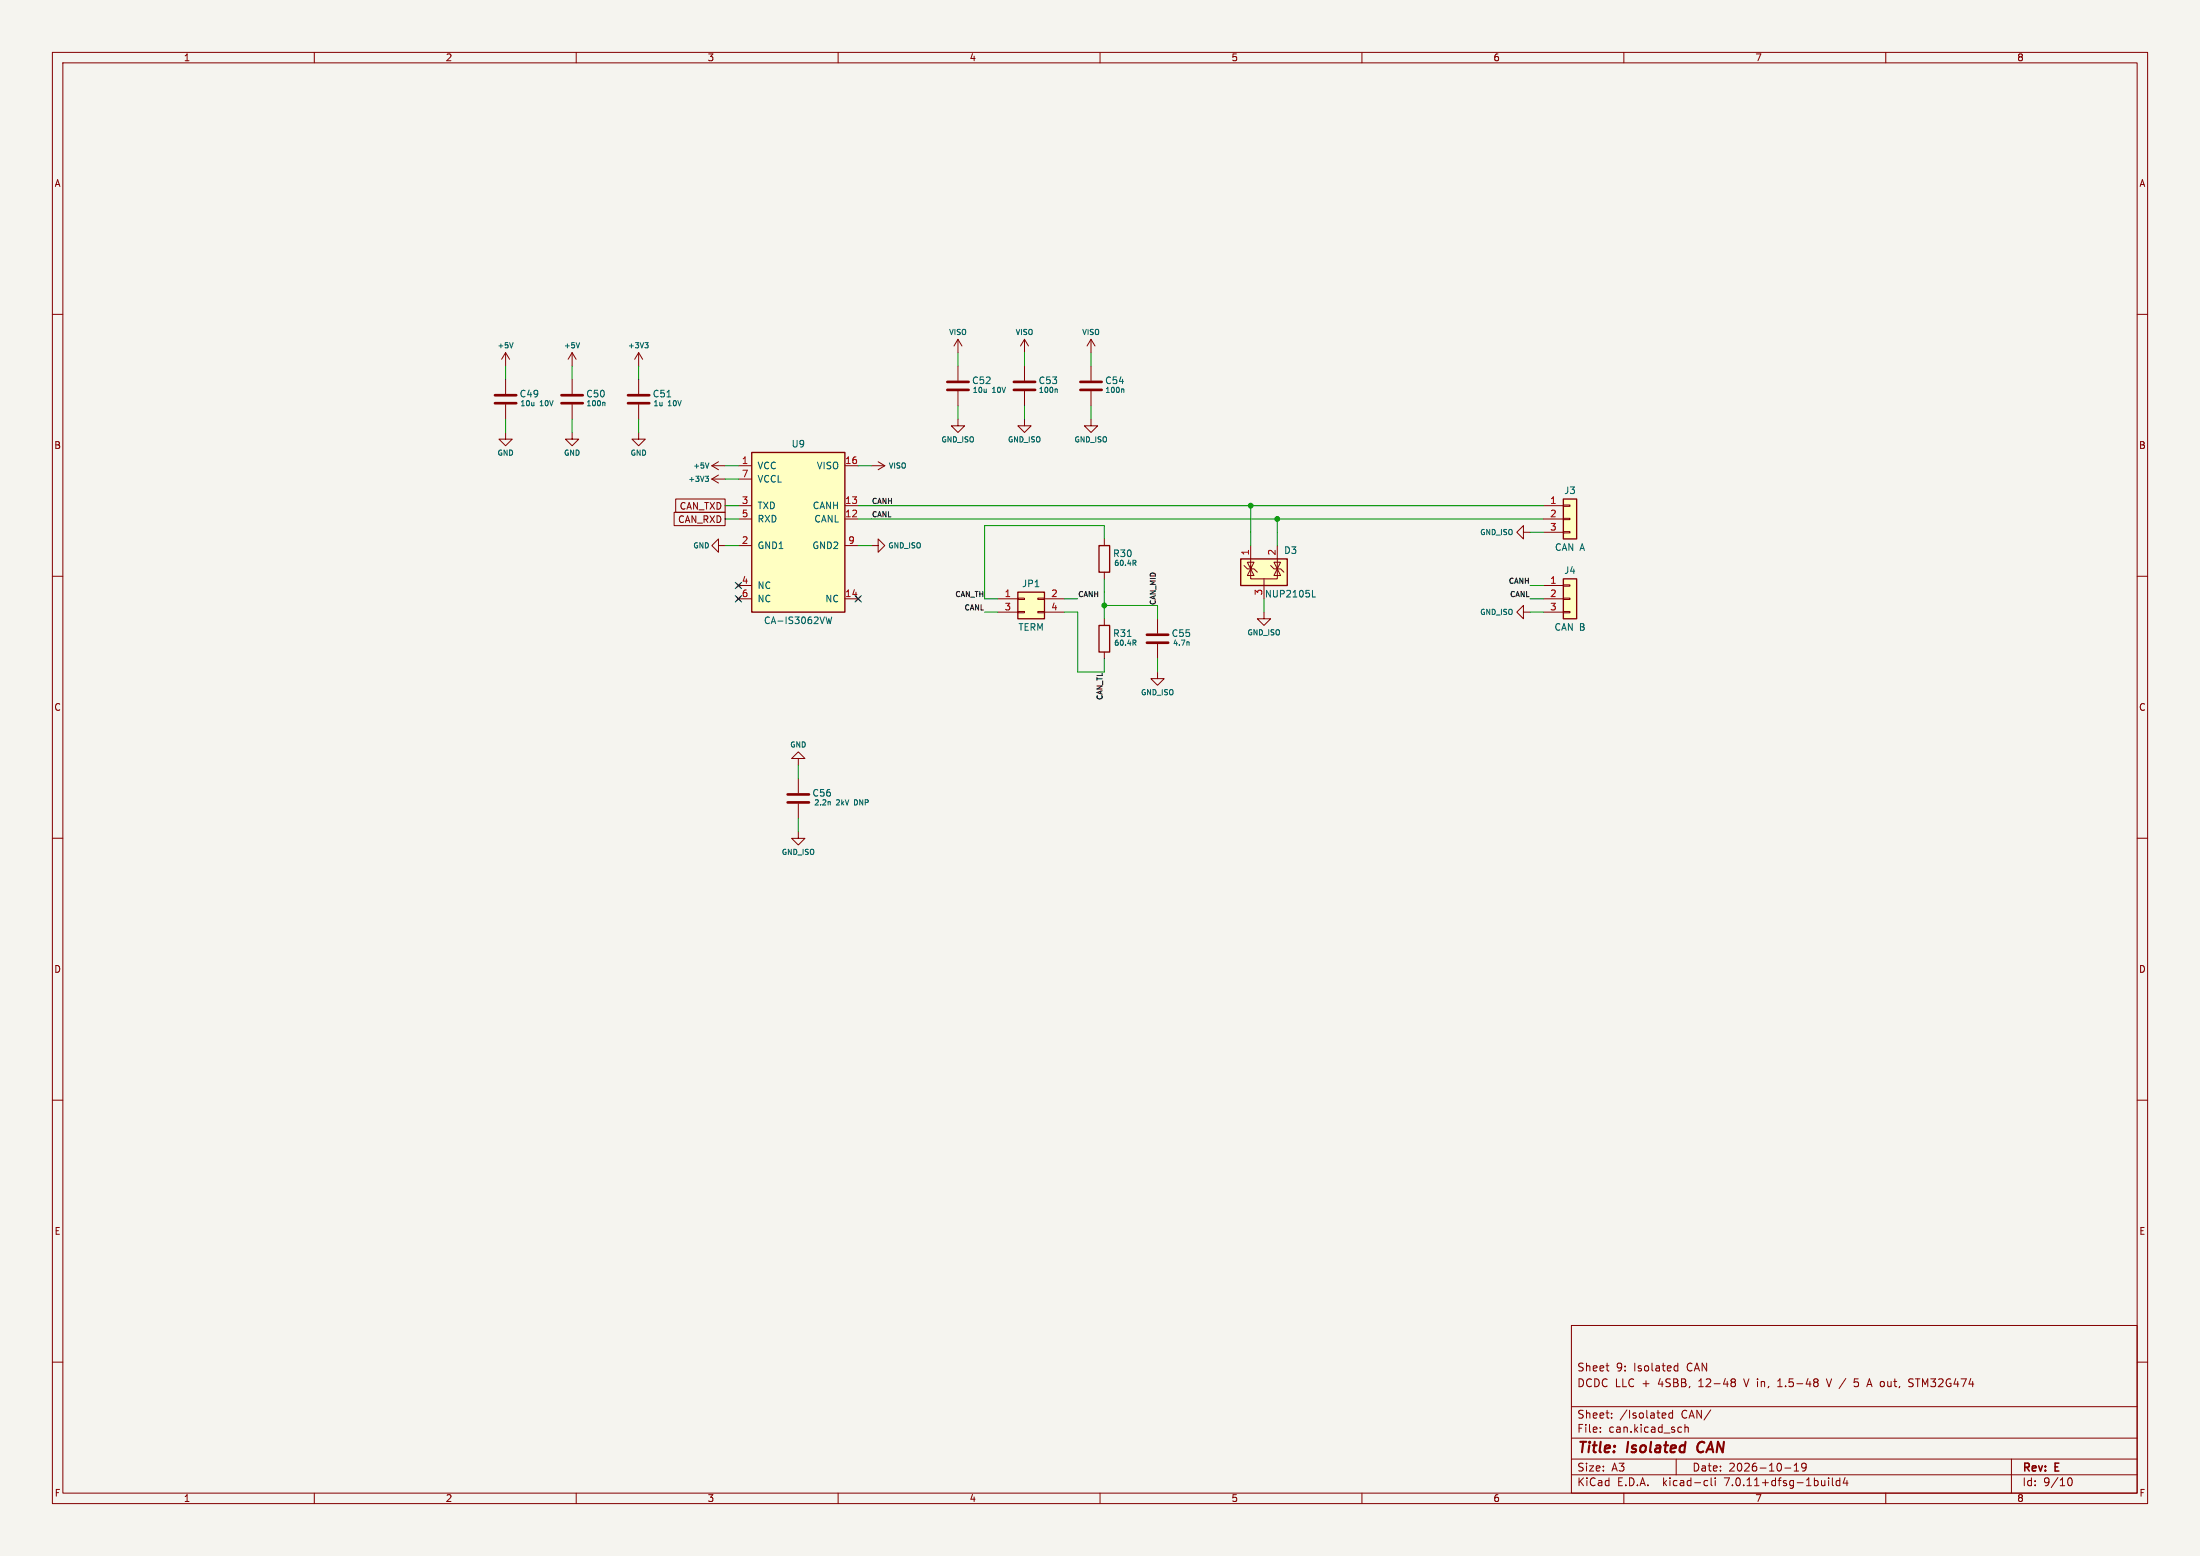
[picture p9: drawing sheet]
(kicad_sch (version 20211123) (generator eeschema)

 (paper "A3")

 (title_block
  (title "Isolated CAN")
  (date "2026-10-19")
  (rev "E")
  (comment 1 "DCDC LLC + 4SBB, 12-48 V in, 1.5-48 V / 5 A out, STM32G474")
  (comment 2 "Sheet 9: Isolated CAN"))

 (lib_symbols
  (symbol "custom:CA-IS3062VW" (pin_names (offset 1.016)) (in_bom yes) (on_board yes)
   (property "Reference" "U" (id 0) (at 0 17.78 0) (effects (font (size 1.27 1.27))))
   (property "Value" "CA-IS3062VW" (id 1) (at 0 -17.78 0) (effects (font (size 1.27 1.27))))
   (property "Footprint" "Package_SO:SOIC-16W_7.5x10.3mm_P1.27mm" (id 2) (at 0 0 0) (effects (font (size 1.27 1.27)) hide))
   (property "Datasheet" "" (id 3) (at 0 0 0) (effects (font (size 1.27 1.27)) hide))
   (property "Description" "Isolated CAN transceiver with integrated isolated power, 5 kVrms" (id 4) (at 0 0 0) (effects (font (size 1.27 1.27)) hide))
   (symbol "CA-IS3062VW_0_1"
    (rectangle (start -8.89 15.24) (end 8.89 -15.24) (stroke (width 0.254) (type default)) (fill (type background))))
   (symbol "CA-IS3062VW_1_1"
    (pin power_in line (at -11.43 12.7 0) (length 2.54) (name "VCC") (number "1"))
    (pin power_in line (at -11.43 10.16 0) (length 2.54) (name "VCCL") (number "7"))
    (pin input line (at -11.43 5.08 0) (length 2.54) (name "TXD") (number "3"))
    (pin output line (at -11.43 2.54 0) (length 2.54) (name "RXD") (number "5"))
    (pin power_in line (at -11.43 -2.54 0) (length 2.54) (name "GND1") (number "2"))
    (pin passive line (at -11.43 -2.54 0) (length 2.54) hide (name "GND1") (number "8"))
    (pin no_connect line (at -11.43 -10.16 0) (length 2.54) (name "NC") (number "4"))
    (pin no_connect line (at -11.43 -12.7 0) (length 2.54) (name "NC") (number "6"))
    (pin power_out line (at 11.43 12.7 180) (length 2.54) (name "VISO") (number "16"))
    (pin passive line (at 11.43 12.7 180) (length 2.54) hide (name "VISO") (number "11"))
    (pin bidirectional line (at 11.43 5.08 180) (length 2.54) (name "CANH") (number "13"))
    (pin bidirectional line (at 11.43 2.54 180) (length 2.54) (name "CANL") (number "12"))
    (pin power_out line (at 11.43 -2.54 180) (length 2.54) (name "GND2") (number "9"))
    (pin passive line (at 11.43 -2.54 180) (length 2.54) hide (name "GND2") (number "10"))
    (pin passive line (at 11.43 -2.54 180) (length 2.54) hide (name "GND2") (number "15"))
    (pin no_connect line (at 11.43 -12.7 180) (length 2.54) (name "NC") (number "14"))))

  (symbol "Device:C" (pin_numbers hide) (pin_names (offset 0.254)) (in_bom yes) (on_board yes)
   (property "Reference" "C" (at 0.635 2.54 0) (effects (font (size 1.27 1.27)) (justify left)))
   (property "Value" "C" (at 0.635 -2.54 0) (effects (font (size 1.27 1.27)) (justify left)))
   (property "Footprint" "" (at 0.9652 -3.81 0) (effects (font (size 1.27 1.27)) hide))
   (property "Datasheet" "~" (at 0 0 0) (effects (font (size 1.27 1.27)) hide))
   (symbol "C_0_1"
    (polyline (pts (xy -2.032 -0.762) (xy 2.032 -0.762)) (stroke (width 0.508) (type default)) (fill (type none)))
    (polyline (pts (xy -2.032 0.762) (xy 2.032 0.762)) (stroke (width 0.508) (type default)) (fill (type none))))
   (symbol "C_1_1"
    (pin passive line (at 0 3.81 270) (length 2.794) (name "~" (effects (font (size 1.27 1.27)))) (number "1" (effects (font (size 1.27 1.27)))))
    (pin passive line (at 0 -3.81 90) (length 2.794) (name "~" (effects (font (size 1.27 1.27)))) (number "2" (effects (font (size 1.27 1.27)))))))

  (symbol "Device:R" (pin_numbers hide) (pin_names (offset 0)) (in_bom yes) (on_board yes)
   (property "Reference" "R" (at 2.032 0 90) (effects (font (size 1.27 1.27))))
   (property "Value" "R" (at 0 0 90) (effects (font (size 1.27 1.27))))
   (property "Footprint" "" (at -1.778 0 90) (effects (font (size 1.27 1.27)) hide))
   (property "Datasheet" "~" (at 0 0 0) (effects (font (size 1.27 1.27)) hide))
   (symbol "R_0_1"
    (rectangle (start -1.016 -2.54) (end 1.016 2.54) (stroke (width 0.254) (type default)) (fill (type none))))
   (symbol "R_1_1"
    (pin passive line (at 0 3.81 270) (length 1.27) (name "~" (effects (font (size 1.27 1.27)))) (number "1" (effects (font (size 1.27 1.27)))))
    (pin passive line (at 0 -3.81 90) (length 1.27) (name "~" (effects (font (size 1.27 1.27)))) (number "2" (effects (font (size 1.27 1.27)))))))

  (symbol "Connector_Generic:Conn_02x02_Odd_Even" (pin_names (offset 1.016) hide) (in_bom yes) (on_board yes)
   (property "Reference" "J" (at 1.27 2.54 0) (effects (font (size 1.27 1.27))))
   (property "Value" "Conn_02x02_Odd_Even" (at 1.27 -5.08 0) (effects (font (size 1.27 1.27))))
   (property "Footprint" "" (at 0 0 0) (effects (font (size 1.27 1.27)) hide))
   (property "Datasheet" "~" (at 0 0 0) (effects (font (size 1.27 1.27)) hide))
   (symbol "Conn_02x02_Odd_Even_1_1"
    (rectangle (start -1.27 -2.413) (end 0 -2.667) (stroke (width 0.1524) (type default)) (fill (type none)))
    (rectangle (start -1.27 0.127) (end 0 -0.127) (stroke (width 0.1524) (type default)) (fill (type none)))
    (rectangle (start -1.27 1.27) (end 3.81 -3.81) (stroke (width 0.254) (type default)) (fill (type background)))
    (rectangle (start 3.81 -2.413) (end 2.54 -2.667) (stroke (width 0.1524) (type default)) (fill (type none)))
    (rectangle (start 3.81 0.127) (end 2.54 -0.127) (stroke (width 0.1524) (type default)) (fill (type none)))
    (pin passive line (at -5.08 0 0) (length 3.81) (name "Pin_1" (effects (font (size 1.27 1.27)))) (number "1" (effects (font (size 1.27 1.27)))))
    (pin passive line (at 7.62 0 180) (length 3.81) (name "Pin_2" (effects (font (size 1.27 1.27)))) (number "2" (effects (font (size 1.27 1.27)))))
    (pin passive line (at -5.08 -2.54 0) (length 3.81) (name "Pin_3" (effects (font (size 1.27 1.27)))) (number "3" (effects (font (size 1.27 1.27)))))
    (pin passive line (at 7.62 -2.54 180) (length 3.81) (name "Pin_4" (effects (font (size 1.27 1.27)))) (number "4" (effects (font (size 1.27 1.27)))))))

  (symbol "Power_Protection:NUP2105L" (pin_names hide) (in_bom yes) (on_board yes)
   (property "Reference" "D" (at 5.715 2.54 0) (effects (font (size 1.27 1.27)) (justify left)))
   (property "Value" "NUP2105L" (at 5.715 0.635 0) (effects (font (size 1.27 1.27)) (justify left)))
   (property "Footprint" "Package_TO_SOT_SMD:SOT-23" (at 5.715 -1.27 0) (effects (font (size 1.27 1.27)) (justify left) hide))
   (property "Datasheet" "http://www.onsemi.com/pub_link/Collateral/NUP2105L-D.PDF" (at 3.175 3.175 0) (effects (font (size 1.27 1.27)) hide))
   (symbol "NUP2105L_0_0"
    (pin passive line (at 0 -5.08 90) (length 2.54) (name "A" (effects (font (size 1.27 1.27)))) (number "3" (effects (font (size 1.27 1.27))))))
   (symbol "NUP2105L_0_1"
    (rectangle (start -4.445 2.54) (end 4.445 -2.54) (stroke (width 0.254) (type default)) (fill (type background)))
    (polyline (pts (xy -2.54 2.54) (xy -2.54 0.635)) (stroke (width 0) (type default)) (fill (type none)))
    (polyline (pts (xy 0 -1.27) (xy 0 -2.54)) (stroke (width 0) (type default)) (fill (type none)))
    (polyline (pts (xy 2.54 2.54) (xy 2.54 0.635)) (stroke (width 0) (type default)) (fill (type none)))
    (polyline (pts (xy -3.81 1.27) (xy -3.175 0.635) (xy -1.905 0.635) (xy -1.27 0)) (stroke (width 0) (type default)) (fill (type none)))
    (polyline (pts (xy -2.54 0.635) (xy -2.54 -1.27) (xy 2.54 -1.27) (xy 2.54 0.635)) (stroke (width 0) (type default)) (fill (type none)))
    (polyline (pts (xy -2.54 0.635) (xy -1.905 -0.635) (xy -3.175 -0.635) (xy -2.54 0.635)) (stroke (width 0) (type default)) (fill (type none)))
    (polyline (pts (xy 2.54 0.635) (xy 1.905 -0.635) (xy 3.175 -0.635) (xy 2.54 0.635)) (stroke (width 0) (type default)) (fill (type none)))
    (polyline (pts (xy 2.54 0.635) (xy 3.175 1.905) (xy 1.905 1.905) (xy 2.54 0.635)) (stroke (width 0) (type default)) (fill (type none)))
    (polyline (pts (xy -2.54 0.635) (xy -3.175 1.905) (xy -1.905 1.905) (xy -2.54 0.635) (xy -2.54 1.27)) (stroke (width 0) (type default)) (fill (type none)))
    (polyline (pts (xy 1.27 1.27) (xy 1.905 0.635) (xy 2.54 0.635) (xy 3.175 0.635) (xy 3.81 0)) (stroke (width 0) (type default)) (fill (type none))))
   (symbol "NUP2105L_1_1"
    (pin passive line (at -2.54 5.08 270) (length 2.54) (name "K" (effects (font (size 1.27 1.27)))) (number "1" (effects (font (size 1.27 1.27)))))
    (pin passive line (at 2.54 5.08 270) (length 2.54) (name "K" (effects (font (size 1.27 1.27)))) (number "2" (effects (font (size 1.27 1.27)))))))

  (symbol "Connector_Generic:Conn_01x03" (pin_names (offset 1.016) hide) (in_bom yes) (on_board yes)
   (property "Reference" "J" (at 0 5.08 0) (effects (font (size 1.27 1.27))))
   (property "Value" "Conn_01x03" (at 0 -5.08 0) (effects (font (size 1.27 1.27))))
   (property "Footprint" "" (at 0 0 0) (effects (font (size 1.27 1.27)) hide))
   (property "Datasheet" "~" (at 0 0 0) (effects (font (size 1.27 1.27)) hide))
   (symbol "Conn_01x03_1_1"
    (rectangle (start -1.27 -2.413) (end 0 -2.667) (stroke (width 0.1524) (type default)) (fill (type none)))
    (rectangle (start -1.27 0.127) (end 0 -0.127) (stroke (width 0.1524) (type default)) (fill (type none)))
    (rectangle (start -1.27 2.667) (end 0 2.413) (stroke (width 0.1524) (type default)) (fill (type none)))
    (rectangle (start -1.27 3.81) (end 1.27 -3.81) (stroke (width 0.254) (type default)) (fill (type background)))
    (pin passive line (at -5.08 2.54 0) (length 3.81) (name "Pin_1" (effects (font (size 1.27 1.27)))) (number "1" (effects (font (size 1.27 1.27)))))
    (pin passive line (at -5.08 0 0) (length 3.81) (name "Pin_2" (effects (font (size 1.27 1.27)))) (number "2" (effects (font (size 1.27 1.27)))))
    (pin passive line (at -5.08 -2.54 0) (length 3.81) (name "Pin_3" (effects (font (size 1.27 1.27)))) (number "3" (effects (font (size 1.27 1.27)))))))

  (symbol "pwr:+5V" (power) (pin_names (offset 0)) (in_bom yes) (on_board yes)
   (property "Reference" "#PWR" (at 0 -3.81 0) (effects (font (size 1.27 1.27)) hide))
   (property "Value" "+5V" (at 0 3.556 0) (effects (font (size 1.27 1.27))))
   (property "Footprint" "" (at 0 0 0) (effects (font (size 1.27 1.27)) hide))
   (property "Datasheet" "" (at 0 0 0) (effects (font (size 1.27 1.27)) hide))
   (symbol "+5V_0_1"
    (polyline (pts (xy -0.762 1.27) (xy 0 2.54)) (stroke (width 0) (type default)) (fill (type none)))
    (polyline (pts (xy 0 0) (xy 0 2.54)) (stroke (width 0) (type default)) (fill (type none)))
    (polyline (pts (xy 0 2.54) (xy 0.762 1.27)) (stroke (width 0) (type default)) (fill (type none))))
   (symbol "+5V_1_1"
    (pin power_in line (at 0 0 90) (length 0) hide (name "+5V" (effects (font (size 1.27 1.27)))) (number "1" (effects (font (size 1.27 1.27)))))))

  (symbol "pwr:+3V3" (power) (pin_names (offset 0)) (in_bom yes) (on_board yes)
   (property "Reference" "#PWR" (at 0 -3.81 0) (effects (font (size 1.27 1.27)) hide))
   (property "Value" "+3V3" (at 0 3.556 0) (effects (font (size 1.27 1.27))))
   (property "Footprint" "" (at 0 0 0) (effects (font (size 1.27 1.27)) hide))
   (property "Datasheet" "" (at 0 0 0) (effects (font (size 1.27 1.27)) hide))
   (symbol "+3V3_0_1"
    (polyline (pts (xy -0.762 1.27) (xy 0 2.54)) (stroke (width 0) (type default)) (fill (type none)))
    (polyline (pts (xy 0 0) (xy 0 2.54)) (stroke (width 0) (type default)) (fill (type none)))
    (polyline (pts (xy 0 2.54) (xy 0.762 1.27)) (stroke (width 0) (type default)) (fill (type none))))
   (symbol "+3V3_1_1"
    (pin power_in line (at 0 0 90) (length 0) hide (name "+3V3" (effects (font (size 1.27 1.27)))) (number "1" (effects (font (size 1.27 1.27)))))))

  (symbol "pwr:GND" (power) (pin_names (offset 0)) (in_bom yes) (on_board yes)
   (property "Reference" "#PWR" (at 0 -6.35 0) (effects (font (size 1.27 1.27)) hide))
   (property "Value" "GND" (at 0 -3.81 0) (effects (font (size 1.27 1.27))))
   (property "Footprint" "" (at 0 0 0) (effects (font (size 1.27 1.27)) hide))
   (property "Datasheet" "" (at 0 0 0) (effects (font (size 1.27 1.27)) hide))
   (symbol "GND_0_1"
    (polyline (pts (xy 0 0) (xy 0 -1.27) (xy 1.27 -1.27) (xy 0 -2.54) (xy -1.27 -1.27) (xy 0 -1.27)) (stroke (width 0) (type default)) (fill (type none))))
   (symbol "GND_1_1"
    (pin power_in line (at 0 0 270) (length 0) hide (name "GND" (effects (font (size 1.27 1.27)))) (number "1" (effects (font (size 1.27 1.27)))))))

  (symbol "pwr:VISO" (power) (pin_names (offset 0)) (in_bom yes) (on_board yes)
   (property "Reference" "#PWR" (at 0 -3.81 0) (effects (font (size 1.27 1.27)) hide))
   (property "Value" "VISO" (at 0 3.556 0) (effects (font (size 1.27 1.27))))
   (property "Footprint" "" (at 0 0 0) (effects (font (size 1.27 1.27)) hide))
   (property "Datasheet" "" (at 0 0 0) (effects (font (size 1.27 1.27)) hide))
   (symbol "VISO_0_1"
    (polyline (pts (xy -0.762 1.27) (xy 0 2.54)) (stroke (width 0) (type default)) (fill (type none)))
    (polyline (pts (xy 0 0) (xy 0 2.54)) (stroke (width 0) (type default)) (fill (type none)))
    (polyline (pts (xy 0 2.54) (xy 0.762 1.27)) (stroke (width 0) (type default)) (fill (type none))))
   (symbol "VISO_1_1"
    (pin power_in line (at 0 0 90) (length 0) hide (name "VISO" (effects (font (size 1.27 1.27)))) (number "1" (effects (font (size 1.27 1.27)))))))

  (symbol "pwr:GND_ISO" (power) (pin_names (offset 0)) (in_bom yes) (on_board yes)
   (property "Reference" "#PWR" (at 0 -6.35 0) (effects (font (size 1.27 1.27)) hide))
   (property "Value" "GND_ISO" (at 0 -3.81 0) (effects (font (size 1.27 1.27))))
   (property "Footprint" "" (at 0 0 0) (effects (font (size 1.27 1.27)) hide))
   (property "Datasheet" "" (at 0 0 0) (effects (font (size 1.27 1.27)) hide))
   (symbol "GND_ISO_0_1"
    (polyline (pts (xy 0 0) (xy 0 -1.27) (xy 1.27 -1.27) (xy 0 -2.54) (xy -1.27 -1.27) (xy 0 -1.27)) (stroke (width 0) (type default)) (fill (type none))))
   (symbol "GND_ISO_1_1"
    (pin power_in line (at 0 0 270) (length 0) hide (name "GND_ISO" (effects (font (size 1.27 1.27)))) (number "1" (effects (font (size 1.27 1.27))))))))

 (junction (at 210.82 115.57) (diameter 0) (color 0 0 0 0))
 (junction (at 238.76 96.52) (diameter 0) (color 0 0 0 0))
 (junction (at 243.84 99.06) (diameter 0) (color 0 0 0 0))

 (no_connect (at 140.97 111.76))
 (no_connect (at 140.97 114.3))
 (no_connect (at 163.83 114.3))

 (wire (pts (xy 140.97 88.9) (xy 138.43 88.9)) (stroke (width 0) (type default)))
 (wire (pts (xy 140.97 91.44) (xy 138.43 91.44)) (stroke (width 0) (type default)))
 (wire (pts (xy 140.97 96.52) (xy 138.43 96.52)) (stroke (width 0) (type default)))
 (wire (pts (xy 140.97 99.06) (xy 138.43 99.06)) (stroke (width 0) (type default)))
 (wire (pts (xy 140.97 104.14) (xy 138.43 104.14)) (stroke (width 0) (type default)))
 (wire (pts (xy 163.83 88.9) (xy 166.37 88.9)) (stroke (width 0) (type default)))
 (wire (pts (xy 163.83 96.52) (xy 166.37 96.52)) (stroke (width 0) (type default)))
 (wire (pts (xy 163.83 99.06) (xy 166.37 99.06)) (stroke (width 0) (type default)))
 (wire (pts (xy 163.83 104.14) (xy 166.37 104.14)) (stroke (width 0) (type default)))
 (wire (pts (xy 96.52 72.39) (xy 96.52 69.85)) (stroke (width 0) (type default)))
 (wire (pts (xy 96.52 80.01) (xy 96.52 82.55)) (stroke (width 0) (type default)))
 (wire (pts (xy 109.22 72.39) (xy 109.22 69.85)) (stroke (width 0) (type default)))
 (wire (pts (xy 109.22 80.01) (xy 109.22 82.55)) (stroke (width 0) (type default)))
 (wire (pts (xy 121.92 72.39) (xy 121.92 69.85)) (stroke (width 0) (type default)))
 (wire (pts (xy 121.92 80.01) (xy 121.92 82.55)) (stroke (width 0) (type default)))
 (wire (pts (xy 182.88 69.85) (xy 182.88 67.31)) (stroke (width 0) (type default)))
 (wire (pts (xy 182.88 77.47) (xy 182.88 80.01)) (stroke (width 0) (type default)))
 (wire (pts (xy 195.58 69.85) (xy 195.58 67.31)) (stroke (width 0) (type default)))
 (wire (pts (xy 195.58 77.47) (xy 195.58 80.01)) (stroke (width 0) (type default)))
 (wire (pts (xy 208.28 69.85) (xy 208.28 67.31)) (stroke (width 0) (type default)))
 (wire (pts (xy 208.28 77.47) (xy 208.28 80.01)) (stroke (width 0) (type default)))
 (wire (pts (xy 210.82 102.87) (xy 210.82 100.33)) (stroke (width 0) (type default)))
 (wire (pts (xy 210.82 110.49) (xy 210.82 113.03)) (stroke (width 0) (type default)))
 (wire (pts (xy 210.82 118.11) (xy 210.82 115.57)) (stroke (width 0) (type default)))
 (wire (pts (xy 210.82 125.73) (xy 210.82 128.27)) (stroke (width 0) (type default)))
 (wire (pts (xy 220.98 118.11) (xy 220.98 115.57)) (stroke (width 0) (type default)))
 (wire (pts (xy 220.98 125.73) (xy 220.98 128.27)) (stroke (width 0) (type default)))
 (wire (pts (xy 190.5 114.3) (xy 187.96 114.3)) (stroke (width 0) (type default)))
 (wire (pts (xy 203.2 114.3) (xy 205.74 114.3)) (stroke (width 0) (type default)))
 (wire (pts (xy 190.5 116.84) (xy 187.96 116.84)) (stroke (width 0) (type default)))
 (wire (pts (xy 203.2 116.84) (xy 205.74 116.84)) (stroke (width 0) (type default)))
 (wire (pts (xy 241.3 114.3) (xy 241.3 116.84)) (stroke (width 0) (type default)))
 (wire (pts (xy 238.76 104.14) (xy 238.76 101.6)) (stroke (width 0) (type default)))
 (wire (pts (xy 243.84 104.14) (xy 243.84 101.6)) (stroke (width 0) (type default)))
 (wire (pts (xy 294.64 96.52) (xy 292.1 96.52)) (stroke (width 0) (type default)))
 (wire (pts (xy 294.64 99.06) (xy 292.1 99.06)) (stroke (width 0) (type default)))
 (wire (pts (xy 294.64 101.6) (xy 292.1 101.6)) (stroke (width 0) (type default)))
 (wire (pts (xy 294.64 111.76) (xy 292.1 111.76)) (stroke (width 0) (type default)))
 (wire (pts (xy 294.64 114.3) (xy 292.1 114.3)) (stroke (width 0) (type default)))
 (wire (pts (xy 294.64 116.84) (xy 292.1 116.84)) (stroke (width 0) (type default)))
 (wire (pts (xy 152.4 148.59) (xy 152.4 146.05)) (stroke (width 0) (type default)))
 (wire (pts (xy 152.4 156.21) (xy 152.4 158.75)) (stroke (width 0) (type default)))
 (wire (pts (xy 210.82 100.33) (xy 187.96 100.33)) (stroke (width 0) (type default)))
 (wire (pts (xy 187.96 100.33) (xy 187.96 114.3)) (stroke (width 0) (type default)))
 (wire (pts (xy 210.82 128.27) (xy 205.74 128.27)) (stroke (width 0) (type default)))
 (wire (pts (xy 205.74 128.27) (xy 205.74 116.84)) (stroke (width 0) (type default)))
 (wire (pts (xy 238.76 101.6) (xy 238.76 96.52)) (stroke (width 0) (type default)))
 (wire (pts (xy 238.76 96.52) (xy 166.37 96.52)) (stroke (width 0) (type default)))
 (wire (pts (xy 292.1 96.52) (xy 238.76 96.52)) (stroke (width 0) (type default)))
 (wire (pts (xy 243.84 101.6) (xy 243.84 99.06)) (stroke (width 0) (type default)))
 (wire (pts (xy 243.84 99.06) (xy 166.37 99.06)) (stroke (width 0) (type default)))
 (wire (pts (xy 292.1 99.06) (xy 243.84 99.06)) (stroke (width 0) (type default)))
 (wire (pts (xy 210.82 115.57) (xy 210.82 113.03)) (stroke (width 0) (type default)))
 (wire (pts (xy 220.98 115.57) (xy 210.82 115.57)) (stroke (width 0) (type default)))

 (label "CAN_TH" (at 187.96 114.3 180) (effects (font (size 1.0 1.0)) (justify right bottom)))
 (label "CAN_TL" (at 210.82 128.27 270) (effects (font (size 1.0 1.0)) (justify right bottom)))
 (label "CANH" (at 166.37 96.52 0) (effects (font (size 1.0 1.0)) (justify left bottom)))
 (label "CANL" (at 166.37 99.06 0) (effects (font (size 1.0 1.0)) (justify left bottom)))
 (label "CAN_MID" (at 220.98 115.57 90) (effects (font (size 1.0 1.0)) (justify left bottom)))
 (label "CANH" (at 205.74 114.3 0) (effects (font (size 1.0 1.0)) (justify left bottom)))
 (label "CANL" (at 187.96 116.84 180) (effects (font (size 1.0 1.0)) (justify right bottom)))
 (label "CANH" (at 292.1 111.76 180) (effects (font (size 1.0 1.0)) (justify right bottom)))
 (label "CANL" (at 292.1 114.3 180) (effects (font (size 1.0 1.0)) (justify right bottom)))

 (global_label "CAN_TXD" (shape passive) (at 138.43 96.52 180) (effects (font (size 1.27 1.27)) (justify right))
  (property "Intersheet References" "${INTERSHEET_REFS}" (id 0) (at 138.43 96.52 0) (effects (font (size 1.27 1.27)) hide)))
 (global_label "CAN_RXD" (shape passive) (at 138.43 99.06 180) (effects (font (size 1.27 1.27)) (justify right))
  (property "Intersheet References" "${INTERSHEET_REFS}" (id 0) (at 138.43 99.06 0) (effects (font (size 1.27 1.27)) hide)))

 (symbol (lib_id "pwr:+5V") (at 138.43 88.9 90) (unit 1) (in_bom no) (on_board yes)
  (property "Reference" "#PWRCAN001" (id 0) (at 138.43 88.9 0) (effects (font (size 1.27 1.27)) hide))
  (property "Value" "+5V" (id 1) (at 133.9 88.9 90) (effects (font (size 1.0 1.0))))
  (property "Footprint" "" (id 2) (at 138.43 88.9 0) (effects (font (size 1.27 1.27)) hide))
  (property "Datasheet" "" (id 3) (at 138.43 88.9 0) (effects (font (size 1.27 1.27)) hide)) (pin "1"))

 (symbol (lib_id "pwr:+5V") (at 96.52 69.85 0) (unit 1) (in_bom no) (on_board yes)
  (property "Reference" "#PWRCAN002" (id 0) (at 96.52 69.85 0) (effects (font (size 1.27 1.27)) hide))
  (property "Value" "+5V" (id 1) (at 96.52 65.95 0) (effects (font (size 1.0 1.0))))
  (property "Footprint" "" (id 2) (at 96.52 69.85 0) (effects (font (size 1.27 1.27)) hide))
  (property "Datasheet" "" (id 3) (at 96.52 69.85 0) (effects (font (size 1.27 1.27)) hide)) (pin "1"))

 (symbol (lib_id "pwr:+5V") (at 109.22 69.85 0) (unit 1) (in_bom no) (on_board yes)
  (property "Reference" "#PWRCAN003" (id 0) (at 109.22 69.85 0) (effects (font (size 1.27 1.27)) hide))
  (property "Value" "+5V" (id 1) (at 109.22 65.95 0) (effects (font (size 1.0 1.0))))
  (property "Footprint" "" (id 2) (at 109.22 69.85 0) (effects (font (size 1.27 1.27)) hide))
  (property "Datasheet" "" (id 3) (at 109.22 69.85 0) (effects (font (size 1.27 1.27)) hide)) (pin "1"))

 (symbol (lib_id "pwr:+3V3") (at 138.43 91.44 90) (unit 1) (in_bom no) (on_board yes)
  (property "Reference" "#PWRCAN004" (id 0) (at 138.43 91.44 0) (effects (font (size 1.27 1.27)) hide))
  (property "Value" "+3V3" (id 1) (at 133.44 91.44 90) (effects (font (size 1.0 1.0))))
  (property "Footprint" "" (id 2) (at 138.43 91.44 0) (effects (font (size 1.27 1.27)) hide))
  (property "Datasheet" "" (id 3) (at 138.43 91.44 0) (effects (font (size 1.27 1.27)) hide)) (pin "1"))

 (symbol (lib_id "pwr:+3V3") (at 121.92 69.85 0) (unit 1) (in_bom no) (on_board yes)
  (property "Reference" "#PWRCAN005" (id 0) (at 121.92 69.85 0) (effects (font (size 1.27 1.27)) hide))
  (property "Value" "+3V3" (id 1) (at 121.92 65.95 0) (effects (font (size 1.0 1.0))))
  (property "Footprint" "" (id 2) (at 121.92 69.85 0) (effects (font (size 1.27 1.27)) hide))
  (property "Datasheet" "" (id 3) (at 121.92 69.85 0) (effects (font (size 1.27 1.27)) hide)) (pin "1"))

 (symbol (lib_id "pwr:GND") (at 138.43 104.14 270) (unit 1) (in_bom no) (on_board yes)
  (property "Reference" "#PWRCAN006" (id 0) (at 138.43 104.14 0) (effects (font (size 1.27 1.27)) hide))
  (property "Value" "GND" (id 1) (at 133.9 104.14 270) (effects (font (size 1.0 1.0))))
  (property "Footprint" "" (id 2) (at 138.43 104.14 0) (effects (font (size 1.27 1.27)) hide))
  (property "Datasheet" "" (id 3) (at 138.43 104.14 0) (effects (font (size 1.27 1.27)) hide)) (pin "1"))

 (symbol (lib_id "pwr:GND") (at 96.52 82.55 0) (unit 1) (in_bom no) (on_board yes)
  (property "Reference" "#PWRCAN007" (id 0) (at 96.52 82.55 0) (effects (font (size 1.27 1.27)) hide))
  (property "Value" "GND" (id 1) (at 96.52 86.45 0) (effects (font (size 1.0 1.0))))
  (property "Footprint" "" (id 2) (at 96.52 82.55 0) (effects (font (size 1.27 1.27)) hide))
  (property "Datasheet" "" (id 3) (at 96.52 82.55 0) (effects (font (size 1.27 1.27)) hide)) (pin "1"))

 (symbol (lib_id "pwr:GND") (at 109.22 82.55 0) (unit 1) (in_bom no) (on_board yes)
  (property "Reference" "#PWRCAN008" (id 0) (at 109.22 82.55 0) (effects (font (size 1.27 1.27)) hide))
  (property "Value" "GND" (id 1) (at 109.22 86.45 0) (effects (font (size 1.0 1.0))))
  (property "Footprint" "" (id 2) (at 109.22 82.55 0) (effects (font (size 1.27 1.27)) hide))
  (property "Datasheet" "" (id 3) (at 109.22 82.55 0) (effects (font (size 1.27 1.27)) hide)) (pin "1"))

 (symbol (lib_id "pwr:GND") (at 121.92 82.55 0) (unit 1) (in_bom no) (on_board yes)
  (property "Reference" "#PWRCAN009" (id 0) (at 121.92 82.55 0) (effects (font (size 1.27 1.27)) hide))
  (property "Value" "GND" (id 1) (at 121.92 86.45 0) (effects (font (size 1.0 1.0))))
  (property "Footprint" "" (id 2) (at 121.92 82.55 0) (effects (font (size 1.27 1.27)) hide))
  (property "Datasheet" "" (id 3) (at 121.92 82.55 0) (effects (font (size 1.27 1.27)) hide)) (pin "1"))

 (symbol (lib_id "pwr:GND") (at 152.4 146.05 180) (unit 1) (in_bom no) (on_board yes)
  (property "Reference" "#PWRCAN010" (id 0) (at 152.4 146.05 0) (effects (font (size 1.27 1.27)) hide))
  (property "Value" "GND" (id 1) (at 152.4 142.15 0) (effects (font (size 1.0 1.0))))
  (property "Footprint" "" (id 2) (at 152.4 146.05 0) (effects (font (size 1.27 1.27)) hide))
  (property "Datasheet" "" (id 3) (at 152.4 146.05 0) (effects (font (size 1.27 1.27)) hide)) (pin "1"))

 (symbol (lib_id "pwr:VISO") (at 166.37 88.9 270) (unit 1) (in_bom no) (on_board yes)
  (property "Reference" "#PWRCAN011" (id 0) (at 166.37 88.9 0) (effects (font (size 1.27 1.27)) hide))
  (property "Value" "VISO" (id 1) (at 171.36 88.9 270) (effects (font (size 1.0 1.0))))
  (property "Footprint" "" (id 2) (at 166.37 88.9 0) (effects (font (size 1.27 1.27)) hide))
  (property "Datasheet" "" (id 3) (at 166.37 88.9 0) (effects (font (size 1.27 1.27)) hide)) (pin "1"))

 (symbol (lib_id "pwr:VISO") (at 182.88 67.31 0) (unit 1) (in_bom no) (on_board yes)
  (property "Reference" "#PWRCAN012" (id 0) (at 182.88 67.31 0) (effects (font (size 1.27 1.27)) hide))
  (property "Value" "VISO" (id 1) (at 182.88 63.41 0) (effects (font (size 1.0 1.0))))
  (property "Footprint" "" (id 2) (at 182.88 67.31 0) (effects (font (size 1.27 1.27)) hide))
  (property "Datasheet" "" (id 3) (at 182.88 67.31 0) (effects (font (size 1.27 1.27)) hide)) (pin "1"))

 (symbol (lib_id "pwr:VISO") (at 195.58 67.31 0) (unit 1) (in_bom no) (on_board yes)
  (property "Reference" "#PWRCAN013" (id 0) (at 195.58 67.31 0) (effects (font (size 1.27 1.27)) hide))
  (property "Value" "VISO" (id 1) (at 195.58 63.41 0) (effects (font (size 1.0 1.0))))
  (property "Footprint" "" (id 2) (at 195.58 67.31 0) (effects (font (size 1.27 1.27)) hide))
  (property "Datasheet" "" (id 3) (at 195.58 67.31 0) (effects (font (size 1.27 1.27)) hide)) (pin "1"))

 (symbol (lib_id "pwr:VISO") (at 208.28 67.31 0) (unit 1) (in_bom no) (on_board yes)
  (property "Reference" "#PWRCAN014" (id 0) (at 208.28 67.31 0) (effects (font (size 1.27 1.27)) hide))
  (property "Value" "VISO" (id 1) (at 208.28 63.41 0) (effects (font (size 1.0 1.0))))
  (property "Footprint" "" (id 2) (at 208.28 67.31 0) (effects (font (size 1.27 1.27)) hide))
  (property "Datasheet" "" (id 3) (at 208.28 67.31 0) (effects (font (size 1.27 1.27)) hide)) (pin "1"))

 (symbol (lib_id "pwr:GND_ISO") (at 166.37 104.14 90) (unit 1) (in_bom no) (on_board yes)
  (property "Reference" "#PWRCAN015" (id 0) (at 166.37 104.14 0) (effects (font (size 1.27 1.27)) hide))
  (property "Value" "GND_ISO" (id 1) (at 172.74 104.14 90) (effects (font (size 1.0 1.0))))
  (property "Footprint" "" (id 2) (at 166.37 104.14 0) (effects (font (size 1.27 1.27)) hide))
  (property "Datasheet" "" (id 3) (at 166.37 104.14 0) (effects (font (size 1.27 1.27)) hide)) (pin "1"))

 (symbol (lib_id "pwr:GND_ISO") (at 182.88 80.01 0) (unit 1) (in_bom no) (on_board yes)
  (property "Reference" "#PWRCAN016" (id 0) (at 182.88 80.01 0) (effects (font (size 1.27 1.27)) hide))
  (property "Value" "GND_ISO" (id 1) (at 182.88 83.91 0) (effects (font (size 1.0 1.0))))
  (property "Footprint" "" (id 2) (at 182.88 80.01 0) (effects (font (size 1.27 1.27)) hide))
  (property "Datasheet" "" (id 3) (at 182.88 80.01 0) (effects (font (size 1.27 1.27)) hide)) (pin "1"))

 (symbol (lib_id "pwr:GND_ISO") (at 195.58 80.01 0) (unit 1) (in_bom no) (on_board yes)
  (property "Reference" "#PWRCAN017" (id 0) (at 195.58 80.01 0) (effects (font (size 1.27 1.27)) hide))
  (property "Value" "GND_ISO" (id 1) (at 195.58 83.91 0) (effects (font (size 1.0 1.0))))
  (property "Footprint" "" (id 2) (at 195.58 80.01 0) (effects (font (size 1.27 1.27)) hide))
  (property "Datasheet" "" (id 3) (at 195.58 80.01 0) (effects (font (size 1.27 1.27)) hide)) (pin "1"))

 (symbol (lib_id "pwr:GND_ISO") (at 208.28 80.01 0) (unit 1) (in_bom no) (on_board yes)
  (property "Reference" "#PWRCAN018" (id 0) (at 208.28 80.01 0) (effects (font (size 1.27 1.27)) hide))
  (property "Value" "GND_ISO" (id 1) (at 208.28 83.91 0) (effects (font (size 1.0 1.0))))
  (property "Footprint" "" (id 2) (at 208.28 80.01 0) (effects (font (size 1.27 1.27)) hide))
  (property "Datasheet" "" (id 3) (at 208.28 80.01 0) (effects (font (size 1.27 1.27)) hide)) (pin "1"))

 (symbol (lib_id "pwr:GND_ISO") (at 220.98 128.27 0) (unit 1) (in_bom no) (on_board yes)
  (property "Reference" "#PWRCAN019" (id 0) (at 220.98 128.27 0) (effects (font (size 1.27 1.27)) hide))
  (property "Value" "GND_ISO" (id 1) (at 220.98 132.17 0) (effects (font (size 1.0 1.0))))
  (property "Footprint" "" (id 2) (at 220.98 128.27 0) (effects (font (size 1.27 1.27)) hide))
  (property "Datasheet" "" (id 3) (at 220.98 128.27 0) (effects (font (size 1.27 1.27)) hide)) (pin "1"))

 (symbol (lib_id "pwr:GND_ISO") (at 241.3 116.84 0) (unit 1) (in_bom no) (on_board yes)
  (property "Reference" "#PWRCAN020" (id 0) (at 241.3 116.84 0) (effects (font (size 1.27 1.27)) hide))
  (property "Value" "GND_ISO" (id 1) (at 241.3 120.74 0) (effects (font (size 1.0 1.0))))
  (property "Footprint" "" (id 2) (at 241.3 116.84 0) (effects (font (size 1.27 1.27)) hide))
  (property "Datasheet" "" (id 3) (at 241.3 116.84 0) (effects (font (size 1.27 1.27)) hide)) (pin "1"))

 (symbol (lib_id "pwr:GND_ISO") (at 292.1 101.6 270) (unit 1) (in_bom no) (on_board yes)
  (property "Reference" "#PWRCAN021" (id 0) (at 292.1 101.6 0) (effects (font (size 1.27 1.27)) hide))
  (property "Value" "GND_ISO" (id 1) (at 285.73 101.6 270) (effects (font (size 1.0 1.0))))
  (property "Footprint" "" (id 2) (at 292.1 101.6 0) (effects (font (size 1.27 1.27)) hide))
  (property "Datasheet" "" (id 3) (at 292.1 101.6 0) (effects (font (size 1.27 1.27)) hide)) (pin "1"))

 (symbol (lib_id "pwr:GND_ISO") (at 292.1 116.84 270) (unit 1) (in_bom no) (on_board yes)
  (property "Reference" "#PWRCAN022" (id 0) (at 292.1 116.84 0) (effects (font (size 1.27 1.27)) hide))
  (property "Value" "GND_ISO" (id 1) (at 285.73 116.84 270) (effects (font (size 1.0 1.0))))
  (property "Footprint" "" (id 2) (at 292.1 116.84 0) (effects (font (size 1.27 1.27)) hide))
  (property "Datasheet" "" (id 3) (at 292.1 116.84 0) (effects (font (size 1.27 1.27)) hide)) (pin "1"))

 (symbol (lib_id "pwr:GND_ISO") (at 152.4 158.75 0) (unit 1) (in_bom no) (on_board yes)
  (property "Reference" "#PWRCAN023" (id 0) (at 152.4 158.75 0) (effects (font (size 1.27 1.27)) hide))
  (property "Value" "GND_ISO" (id 1) (at 152.4 162.65 0) (effects (font (size 1.0 1.0))))
  (property "Footprint" "" (id 2) (at 152.4 158.75 0) (effects (font (size 1.27 1.27)) hide))
  (property "Datasheet" "" (id 3) (at 152.4 158.75 0) (effects (font (size 1.27 1.27)) hide)) (pin "1"))

 (symbol (lib_id "custom:CA-IS3062VW") (at 152.4 101.6 0) (unit 1) (in_bom yes) (on_board yes)
  (property "Reference" "U9" (id 0) (at 152.4 84.744 0) (effects (font (size 1.27 1.27))))
  (property "Value" "CA-IS3062VW" (id 1) (at 152.4 118.456 0) (effects (font (size 1.27 1.27))))
  (property "Footprint" "Package_SO:SOIC-16W_7.5x10.3mm_P1.27mm" (id 2) (at 152.4 101.6 0) (effects (font (size 1.27 1.27)) hide))
  (property "Datasheet" "" (id 3) (at 152.4 101.6 0) (effects (font (size 1.27 1.27)) hide))
  (property "LCSC" "C5338808" (id 4) (at 152.4 101.6 0) (effects (font (size 1.27 1.27)) hide))
  (property "MPN" "CA-IS3062VW" (id 5) (at 152.4 101.6 0) (effects (font (size 1.27 1.27)) hide)) (pin "1") (pin "7") (pin "3") (pin "5") (pin "2") (pin "8") (pin "4") (pin "6") (pin "16") (pin "11") (pin "13") (pin "12") (pin "9") (pin "10") (pin "15") (pin "14"))

 (symbol (lib_id "Device:C") (at 96.52 76.2 0) (unit 1) (in_bom yes) (on_board yes)
  (property "Reference" "C49" (id 0) (at 101.055 75.184 0) (effects (font (size 1.27 1.27))))
  (property "Value" "10u 10V" (id 1) (at 102.522 77.0 0) (effects (font (size 1.0 1.0))))
  (property "Footprint" "Capacitor_SMD:C_0805_2012Metric" (id 2) (at 96.52 76.2 0) (effects (font (size 1.27 1.27)) hide))
  (property "Datasheet" "" (id 3) (at 96.52 76.2 0) (effects (font (size 1.27 1.27)) hide))
  (property "LCSC" "C15850" (id 4) (at 96.52 76.2 0) (effects (font (size 1.27 1.27)) hide))
  (property "MPN" "10u 10V" (id 5) (at 96.52 76.2 0) (effects (font (size 1.27 1.27)) hide)) (pin "1") (pin "2"))

 (symbol (lib_id "Device:C") (at 109.22 76.2 0) (unit 1) (in_bom yes) (on_board yes)
  (property "Reference" "C50" (id 0) (at 113.755 75.184 0) (effects (font (size 1.27 1.27))))
  (property "Value" "100n" (id 1) (at 113.842 77.0 0) (effects (font (size 1.0 1.0))))
  (property "Footprint" "Capacitor_SMD:C_0402_1005Metric" (id 2) (at 109.22 76.2 0) (effects (font (size 1.27 1.27)) hide))
  (property "Datasheet" "" (id 3) (at 109.22 76.2 0) (effects (font (size 1.27 1.27)) hide))
  (property "LCSC" "C307331" (id 4) (at 109.22 76.2 0) (effects (font (size 1.27 1.27)) hide))
  (property "MPN" "100n" (id 5) (at 109.22 76.2 0) (effects (font (size 1.27 1.27)) hide)) (pin "1") (pin "2"))

 (symbol (lib_id "Device:C") (at 121.92 76.2 0) (unit 1) (in_bom yes) (on_board yes)
  (property "Reference" "C51" (id 0) (at 126.455 75.184 0) (effects (font (size 1.27 1.27))))
  (property "Value" "1u 10V" (id 1) (at 127.462 77.0 0) (effects (font (size 1.0 1.0))))
  (property "Footprint" "Capacitor_SMD:C_0402_1005Metric" (id 2) (at 121.92 76.2 0) (effects (font (size 1.27 1.27)) hide))
  (property "Datasheet" "" (id 3) (at 121.92 76.2 0) (effects (font (size 1.27 1.27)) hide))
  (property "LCSC" "C20539426" (id 4) (at 121.92 76.2 0) (effects (font (size 1.27 1.27)) hide))
  (property "MPN" "1u 10V" (id 5) (at 121.92 76.2 0) (effects (font (size 1.27 1.27)) hide)) (pin "1") (pin "2"))

 (symbol (lib_id "Device:C") (at 182.88 73.66 0) (unit 1) (in_bom yes) (on_board yes)
  (property "Reference" "C52" (id 0) (at 187.415 72.644 0) (effects (font (size 1.27 1.27))))
  (property "Value" "10u 10V" (id 1) (at 188.882 74.46 0) (effects (font (size 1.0 1.0))))
  (property "Footprint" "Capacitor_SMD:C_0805_2012Metric" (id 2) (at 182.88 73.66 0) (effects (font (size 1.27 1.27)) hide))
  (property "Datasheet" "" (id 3) (at 182.88 73.66 0) (effects (font (size 1.27 1.27)) hide))
  (property "LCSC" "C15850" (id 4) (at 182.88 73.66 0) (effects (font (size 1.27 1.27)) hide))
  (property "MPN" "10u 10V" (id 5) (at 182.88 73.66 0) (effects (font (size 1.27 1.27)) hide)) (pin "1") (pin "2"))

 (symbol (lib_id "Device:C") (at 195.58 73.66 0) (unit 1) (in_bom yes) (on_board yes)
  (property "Reference" "C53" (id 0) (at 200.115 72.644 0) (effects (font (size 1.27 1.27))))
  (property "Value" "100n" (id 1) (at 200.202 74.46 0) (effects (font (size 1.0 1.0))))
  (property "Footprint" "Capacitor_SMD:C_0402_1005Metric" (id 2) (at 195.58 73.66 0) (effects (font (size 1.27 1.27)) hide))
  (property "Datasheet" "" (id 3) (at 195.58 73.66 0) (effects (font (size 1.27 1.27)) hide))
  (property "LCSC" "C307331" (id 4) (at 195.58 73.66 0) (effects (font (size 1.27 1.27)) hide))
  (property "MPN" "100n" (id 5) (at 195.58 73.66 0) (effects (font (size 1.27 1.27)) hide)) (pin "1") (pin "2"))

 (symbol (lib_id "Device:C") (at 208.28 73.66 0) (unit 1) (in_bom yes) (on_board yes)
  (property "Reference" "C54" (id 0) (at 212.815 72.644 0) (effects (font (size 1.27 1.27))))
  (property "Value" "100n" (id 1) (at 212.902 74.46 0) (effects (font (size 1.0 1.0))))
  (property "Footprint" "Capacitor_SMD:C_0402_1005Metric" (id 2) (at 208.28 73.66 0) (effects (font (size 1.27 1.27)) hide))
  (property "Datasheet" "" (id 3) (at 208.28 73.66 0) (effects (font (size 1.27 1.27)) hide))
  (property "LCSC" "C307331" (id 4) (at 208.28 73.66 0) (effects (font (size 1.27 1.27)) hide))
  (property "MPN" "100n" (id 5) (at 208.28 73.66 0) (effects (font (size 1.27 1.27)) hide)) (pin "1") (pin "2"))

 (symbol (lib_id "Device:R") (at 210.82 106.68 0) (unit 1) (in_bom yes) (on_board yes)
  (property "Reference" "R30" (id 0) (at 214.339 105.664 0) (effects (font (size 1.27 1.27))))
  (property "Value" "60.4R" (id 1) (at 214.886 107.48 0) (effects (font (size 1.0 1.0))))
  (property "Footprint" "Resistor_SMD:R_0603_1608Metric" (id 2) (at 210.82 106.68 0) (effects (font (size 1.27 1.27)) hide))
  (property "Datasheet" "" (id 3) (at 210.82 106.68 0) (effects (font (size 1.27 1.27)) hide))
  (property "LCSC" "C2933247" (id 4) (at 210.82 106.68 0) (effects (font (size 1.27 1.27)) hide))
  (property "MPN" "60.4R" (id 5) (at 210.82 106.68 0) (effects (font (size 1.27 1.27)) hide)) (pin "1") (pin "2"))

 (symbol (lib_id "Device:R") (at 210.82 121.92 0) (unit 1) (in_bom yes) (on_board yes)
  (property "Reference" "R31" (id 0) (at 214.339 120.904 0) (effects (font (size 1.27 1.27))))
  (property "Value" "60.4R" (id 1) (at 214.886 122.72 0) (effects (font (size 1.0 1.0))))
  (property "Footprint" "Resistor_SMD:R_0603_1608Metric" (id 2) (at 210.82 121.92 0) (effects (font (size 1.27 1.27)) hide))
  (property "Datasheet" "" (id 3) (at 210.82 121.92 0) (effects (font (size 1.27 1.27)) hide))
  (property "LCSC" "C2933247" (id 4) (at 210.82 121.92 0) (effects (font (size 1.27 1.27)) hide))
  (property "MPN" "60.4R" (id 5) (at 210.82 121.92 0) (effects (font (size 1.27 1.27)) hide)) (pin "1") (pin "2"))

 (symbol (lib_id "Device:C") (at 220.98 121.92 0) (unit 1) (in_bom yes) (on_board yes)
  (property "Reference" "C55" (id 0) (at 225.515 120.904 0) (effects (font (size 1.27 1.27))))
  (property "Value" "4.7n" (id 1) (at 225.602 122.72 0) (effects (font (size 1.0 1.0))))
  (property "Footprint" "Capacitor_SMD:C_0603_1608Metric" (id 2) (at 220.98 121.92 0) (effects (font (size 1.27 1.27)) hide))
  (property "Datasheet" "" (id 3) (at 220.98 121.92 0) (effects (font (size 1.27 1.27)) hide))
  (property "LCSC" "C53987" (id 4) (at 220.98 121.92 0) (effects (font (size 1.27 1.27)) hide))
  (property "MPN" "4.7n" (id 5) (at 220.98 121.92 0) (effects (font (size 1.27 1.27)) hide)) (pin "1") (pin "2"))

 (symbol (lib_id "Connector_Generic:Conn_02x02_Odd_Even") (at 195.58 114.3 0) (unit 1) (in_bom yes) (on_board yes)
  (property "Reference" "JP1" (id 0) (at 196.85 111.414 0) (effects (font (size 1.27 1.27))))
  (property "Value" "TERM" (id 1) (at 196.85 119.726 0) (effects (font (size 1.27 1.27))))
  (property "Footprint" "Connector_PinHeader_2.54mm:PinHeader_2x02_P2.54mm_Vertical" (id 2) (at 195.58 114.3 0) (effects (font (size 1.27 1.27)) hide))
  (property "Datasheet" "" (id 3) (at 195.58 114.3 0) (effects (font (size 1.27 1.27)) hide))
  (property "LCSC" "C45384660" (id 4) (at 195.58 114.3 0) (effects (font (size 1.27 1.27)) hide))
  (property "MPN" "PZ254V-12-04P-A40" (id 5) (at 195.58 114.3 0) (effects (font (size 1.27 1.27)) hide)) (pin "1") (pin "2") (pin "3") (pin "4"))

 (symbol (lib_id "Power_Protection:NUP2105L") (at 241.3 109.22 0) (unit 1) (in_bom yes) (on_board yes)
  (property "Reference" "D3" (id 0) (at 246.38 105.064 0) (effects (font (size 1.27 1.27))))
  (property "Value" "NUP2105L" (id 1) (at 246.38 113.376 0) (effects (font (size 1.27 1.27))))
  (property "Footprint" "Package_TO_SOT_SMD:SOT-23" (id 2) (at 241.3 109.22 0) (effects (font (size 1.27 1.27)) hide))
  (property "Datasheet" "" (id 3) (at 241.3 109.22 0) (effects (font (size 1.27 1.27)) hide))
  (property "LCSC" "C14486" (id 4) (at 241.3 109.22 0) (effects (font (size 1.27 1.27)) hide))
  (property "MPN" "NUP2105LT1G" (id 5) (at 241.3 109.22 0) (effects (font (size 1.27 1.27)) hide)) (pin "3") (pin "1") (pin "2"))

 (symbol (lib_id "Connector_Generic:Conn_01x03") (at 299.72 99.06 0) (unit 1) (in_bom yes) (on_board yes)
  (property "Reference" "J3" (id 0) (at 299.72 93.634 0) (effects (font (size 1.27 1.27))))
  (property "Value" "CAN A" (id 1) (at 299.72 104.486 0) (effects (font (size 1.27 1.27))))
  (property "Footprint" "Connector_PinHeader_2.54mm:PinHeader_1x03_P2.54mm_Vertical" (id 2) (at 299.72 99.06 0) (effects (font (size 1.27 1.27)) hide))
  (property "Datasheet" "" (id 3) (at 299.72 99.06 0) (effects (font (size 1.27 1.27)) hide))
  (property "LCSC" "C42419910" (id 4) (at 299.72 99.06 0) (effects (font (size 1.27 1.27)) hide))
  (property "MPN" "PZ254V-11-03P-A40" (id 5) (at 299.72 99.06 0) (effects (font (size 1.27 1.27)) hide)) (pin "1") (pin "2") (pin "3"))

 (symbol (lib_id "Connector_Generic:Conn_01x03") (at 299.72 114.3 0) (unit 1) (in_bom yes) (on_board yes)
  (property "Reference" "J4" (id 0) (at 299.72 108.874 0) (effects (font (size 1.27 1.27))))
  (property "Value" "CAN B" (id 1) (at 299.72 119.726 0) (effects (font (size 1.27 1.27))))
  (property "Footprint" "Connector_PinHeader_2.54mm:PinHeader_1x03_P2.54mm_Vertical" (id 2) (at 299.72 114.3 0) (effects (font (size 1.27 1.27)) hide))
  (property "Datasheet" "" (id 3) (at 299.72 114.3 0) (effects (font (size 1.27 1.27)) hide))
  (property "LCSC" "C42419910" (id 4) (at 299.72 114.3 0) (effects (font (size 1.27 1.27)) hide))
  (property "MPN" "PZ254V-11-03P-A40" (id 5) (at 299.72 114.3 0) (effects (font (size 1.27 1.27)) hide)) (pin "1") (pin "2") (pin "3"))

 (symbol (lib_id "Device:C") (at 152.4 152.4 0) (unit 1) (in_bom yes) (on_board yes)
  (property "Reference" "C56" (id 0) (at 156.935 151.384 0) (effects (font (size 1.27 1.27))))
  (property "Value" "2.2n 2kV DNP" (id 1) (at 160.702 153.2 0) (effects (font (size 1.0 1.0))))
  (property "Footprint" "Capacitor_THT:C_Disc_D8.0mm_W5.0mm_P7.50mm" (id 2) (at 152.4 152.4 0) (effects (font (size 1.27 1.27)) hide))
  (property "Datasheet" "" (id 3) (at 152.4 152.4 0) (effects (font (size 1.27 1.27)) hide))
  (property "LCSC" "" (id 4) (at 152.4 152.4 0) (effects (font (size 1.27 1.27)) hide))
  (property "MPN" "2.2n 2kV DNP" (id 5) (at 152.4 152.4 0) (effects (font (size 1.27 1.27)) hide)) (pin "1") (pin "2"))

 (sheet_instances (path "" (page "1"))))
